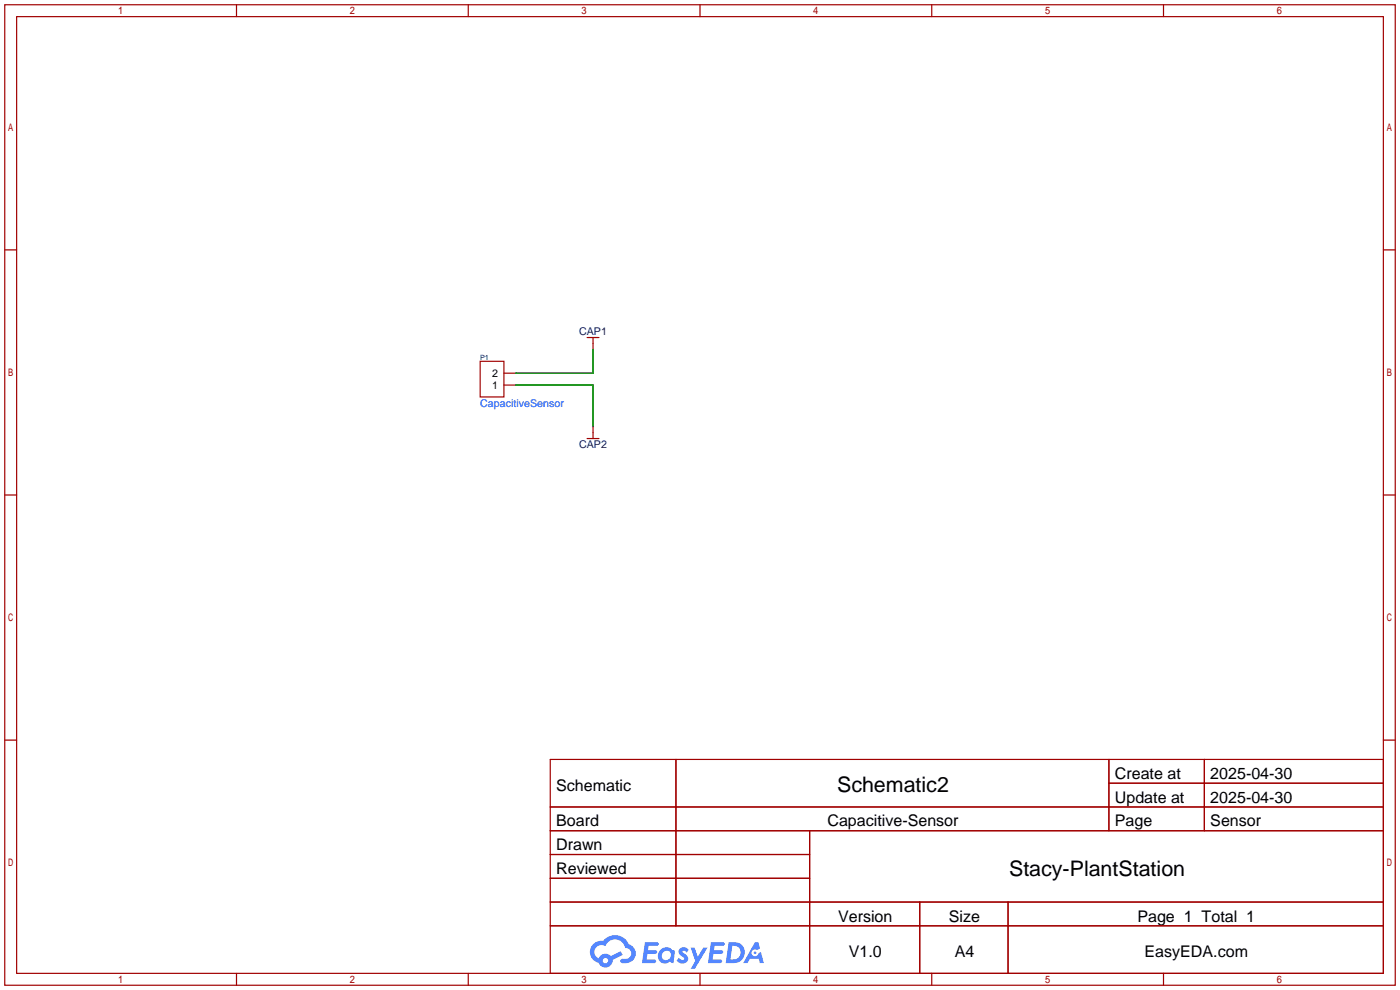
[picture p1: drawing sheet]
<svg xmlns="http://www.w3.org/2000/svg" width="299mm" height="212mm" viewBox="0 0 299 212" stroke-linecap="round" stroke-linejoin="round" font-family="sans-serif">
<g fill="none" stroke="#a10000" stroke-width=".25">
<path d="M1 1h297.2v209.6h-297.2zM3.6 3.6h292.1v204.4h-292.1zM50.5 1v2.6M100.1 1v2.6M149.6 1v2.6M199.1 1v2.6M248.7 1v2.6M1 53.4h2.6M295.7 53.4h2.5M1 105.8h2.6M295.7 105.8h2.5M1 158.2h2.6"/>
<path d="M295.7 158.2h2.5M117.6 162.3h178.1v45.7h-178.1zM117.6 172.5h178.1M117.6 177.5h178.1M144.5 162.3v35.6M173 177.5v30.5M237 162.3v15.2M237 167.4h58.7M257.4 162.3v15.2M117.6 182.6h55.4M117.6 192.8h178.1M117.6 187.7h55.4"/>
<path d="M117.6 197.9h178.1M196.6 192.8v15.2M215.4 192.8v15.2M50.5 208v2.6M100.1 208v2.6M149.6 208v2.6M199.1 208v2.6M248.7 208v2.6"/>
</g>
<g fill="#5487ff">
<path d="M145.3 202.7a1.3 1.3 0 0 1 1.9 .3l-.4 .6a.54 .54 0 0 0-.9-.2l.1 .2a1.34 1.34 0 0 1 .9 1.8 1.47 1.47 0 0 1-2.3-.1l.5-.6 .8 .5a.31 .31 0 0 0 .4-.3 .31 .31 0 0 0-.3-.4 1.12 1.12 0 0 1-.7-1.8z"/>
<path d="M147.6 202.5h.9l.6 2 1.2-2h.9l-2.7 4.6h-.9l1-1.7z"/>
<path d="M137.8 201.4h1.7a1.31 1.31 0 0 1 1.2 .2 .4 .4 0 0 1-.3 .5l-1.8 .1-.1 .9h1.6a.4 .4 0 0 1 .4 .4 .4 .4 0 0 1-.5 .4h-1.6l-.2 1.2h1.4a.46 .46 0 0 1 .5 0 .46 .46 0 0 1 .1 .5l-.4 .2h-2.6z"/>
<path d="M151.9 201.4h1.7a1.32 1.32 0 0 1 1.2 .2 .39 .39 0 0 1-.3 .5l-1.8 .1-.1 .9h1.6a.4 .4 0 0 1 .4 .4 .4 .4 0 0 1-.4 .4h-1.7l-.2 1.2h1.4a.46 .46 0 0 1 .5 0 .46 .46 0 0 1 .1 .5l-.4 .2h-2.6z"/>
<path d="M161.3 201.4h.8l.3 1.3-.6 .4a.75 .75 0 0 0-1.1 .3 .75 .75 0 0 0 .5 1 .75 .75 0 0 0 .9-.7l.5-.2 .6 2.3h-.8l-.3-.9h-1.8l-.5 .9h-1z"/>
<path d="M155.7 201.4l-.6 4.4h1.5a2.27 2.27 0 0 0 2.6-2.2 2.27 2.27 0 0 0-2.7-2.2zM156.5 202.1a1.5 1.5 0 0 1 1.8 1.6 1.5 1.5 0 0 1-1.9 1.4h-.3z"/>
<path d="M141.2 203a1.6 1.6 0 0 0-.3 2.3 1.6 1.6 0 0 0 2.3 .2l.7 .3 .3-2.4-.1-.3-.5-.1a1.58 1.58 0 0 0-2.4 0zM141.8 203.5a.98 .98 0 0 1 1.6 .4 .98 .98 0 0 1-1.1 1.3 .94 .94 0 0 1-.9-.7 .94 .94 0 0 1 .4-1z"/>
<path d="M126.8 201.8a2.37 2.37 0 0 0 1.1 4 1.54 1.54 0 0 0 1.8 1 1.54 1.54 0 0 0 1.2-1.6l2.2-1.1-.5-.8-2 1a1.57 1.57 0 0 0-2.7 .5 1.5 1.5 0 0 1-.7-2.1 1.5 1.5 0 0 1 2.2-.5 2.23 2.23 0 0 1 2.3-1.4 2.23 2.23 0 0 1 2 1.8 1.16 1.16 0 0 1 1.2 1.1 1.16 1.16 0 0 1-1.1 1.2h-.7a.47 .47 0 0 0-.5 .4 .47 .47 0 0 0 .4 .5 2.17 2.17 0 0 0 2.5-.9 2.17 2.17 0 0 0-.3-2.7l-.8-.4a3.2 3.2 0 0 0-5.5-.7l-1.1 .1zM128.8 205.3a.6 .6 0 0 1 1.2 0 .6 .6 0 0 1-1.2 0z"/>
<circle cx="161.4" cy="203.6" r=".28"/>
</g>
<path d="M102.6 77.2h5.1v7.6h-5.1zM107.7 79.8h2.5M125.5 72.1h2.5M126.7 72.1v2.6M107.7 82.3h2.5M125.5 93.7h2.5M126.7 91.2v2.5" fill="none" stroke="#a10000" stroke-width=".25"/>
<path d="M126.7 74.7v5.1h-16.5M110.2 82.3h16.5v8.9" fill="none" stroke="#008700" stroke-width=".25"/>
<g font-size="4.6">
<text x="178.9" y="169.3">Schematic2</text>
<text x="215.7" y="187.1">Stacy-PlantStation</text>
</g>
<g font-size="3.4">
<text x="238.3" y="166.5">Create at</text>
<text x="258.7" y="166.5">2025-04-30</text>
<text x="118.9" y="169">Schematic</text>
<text x="238.3" y="171.6">Update at</text>
<text x="258.7" y="171.6">2025-04-30</text>
<text x="118.9" y="176.6">Board</text>
<text x="176.8" y="176.6">Capacitive-Sensor</text>
<text x="238.3" y="176.6">Page</text>
<text x="258.7" y="176.6">Sensor</text>
<text x="118.9" y="181.7">Drawn</text>
<text x="118.9" y="186.8">Reviewed</text>
<text x="179.1" y="197">Version</text>
<text x="202.8" y="197">Size</text>
<text x="243.1" y="197">Page 1 Total 1</text>
<text x="181.4" y="204.6">V1.0</text>
<text x="204" y="204.6">A4</text>
<text x="244.6" y="204.6">EasyEDA.com</text>
</g>
<g font-size="2.3" fill="#000080">
<text x="123.8" y="71.7">CAP1</text>
<text x="123.8" y="95.8">CAP2</text>
</g>
<g font-size="2.3">
<text x="105.2" y="83.1">1</text>
<text x="105.2" y="80.5">2</text>
</g>
<text font-size="2.3" fill="#00f" x="102.6" y="86.9">CapacitiveSensor</text>
<text font-size="1.5" fill="#000080" x="102.6" y="76.9">P1</text>
</svg>
